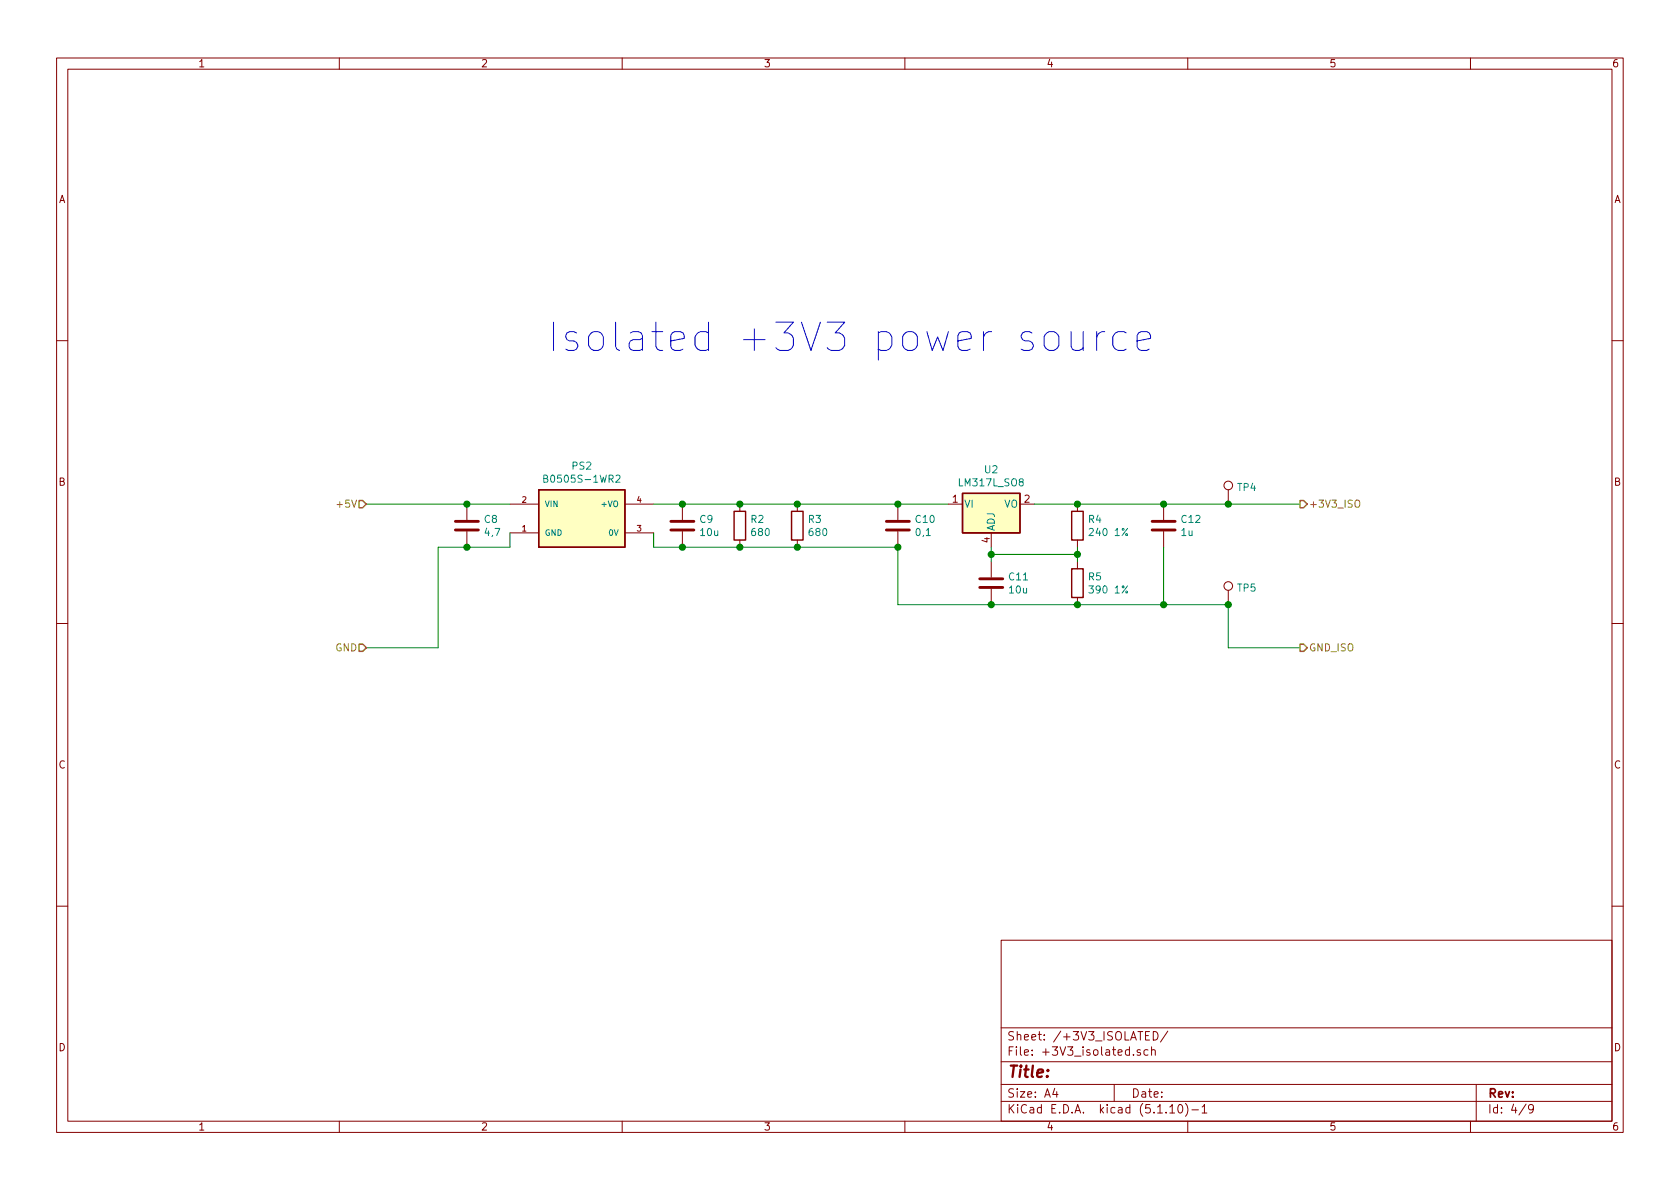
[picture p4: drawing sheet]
EESchema Schematic File Version 4
EELAYER 30 0
EELAYER END
$Descr A4 11693 8268
encoding utf-8
Sheet 4 9
Title ""
Date ""
Rev ""
Comp ""
Comment1 ""
Comment2 ""
Comment3 ""
Comment4 ""
$EndDescr
$Comp
L B0505S-1WR2:B0505S-1WR2 PS?
U 1 1
P 4050 3600
AR Path="/60AE766F" Ref="PS?"  Part="1" 
AR Path="/609CA6A8/60AE766F" Ref="PS?"  Part="1" 
AR Path="/609CA6A8/60AE5653/60AE766F" Ref="PS?"  Part="1" 
AR Path="/60AAC605/60AE766F" Ref="PS2"  Part="1" 
F 0 "PS2" H 4050 3967 50  0000 C CNN
F 1 "B0505S-1WR2" H 4050 3876 50  0000 C CNN
F 2 "furnace_230V:B_S-1WR3" H 4050 3600 50  0001 L BNN
F 3 "" H 4050 3600 50  0001 L BNN
F 4 "Manufacturer Recommendations" H 4050 3600 50  0001 L BNN "STANDARD"
F 5 "2018.12.05-B/2" H 4050 3600 50  0001 L BNN "PARTREV"
F 6 "Mornsun" H 4050 3600 50  0001 L BNN "MANUFACTURER"
F 7 "10.41mm" H 4050 3600 50  0001 L BNN "MAXIMUM_PACKAGE_HEIGHT"
	1    4050 3600
	1    0    0    -1  
$EndComp
$Comp
L furnace_230V-rescue:C-Device C?
U 1 1
P 6250 3650
AR Path="/60AE7675" Ref="C?"  Part="1" 
AR Path="/609CA6A8/609D24C0/60AE7675" Ref="C?"  Part="1" 
AR Path="/609CA6A8/60A08E0B/60AE7675" Ref="C?"  Part="1" 
AR Path="/609CA6A8/60A0A46E/60AE7675" Ref="C?"  Part="1" 
AR Path="/609CA6A8/60A0A500/60AE7675" Ref="C?"  Part="1" 
AR Path="/609CA6A8/60A0A922/60AE7675" Ref="C?"  Part="1" 
AR Path="/609CA6A8/60AE7675" Ref="C?"  Part="1" 
AR Path="/609CA6A8/60AE5653/60AE7675" Ref="C?"  Part="1" 
AR Path="/60AAC605/60AE7675" Ref="C10"  Part="1" 
F 0 "C10" H 6365 3696 50  0000 L CNN
F 1 "0,1" H 6365 3605 50  0000 L CNN
F 2 "Capacitor_SMD:C_0603_1608Metric_Pad1.05x0.95mm_HandSolder" H 6288 3500 50  0001 C CNN
F 3 "~" H 6250 3650 50  0001 C CNN
	1    6250 3650
	1    0    0    -1  
$EndComp
$Comp
L furnace_230V-rescue:C-Device C?
U 1 1
P 3250 3650
AR Path="/60AE767B" Ref="C?"  Part="1" 
AR Path="/609CA6A8/609D24C0/60AE767B" Ref="C?"  Part="1" 
AR Path="/609CA6A8/60A08E0B/60AE767B" Ref="C?"  Part="1" 
AR Path="/609CA6A8/60A0A46E/60AE767B" Ref="C?"  Part="1" 
AR Path="/609CA6A8/60A0A500/60AE767B" Ref="C?"  Part="1" 
AR Path="/609CA6A8/60A0A922/60AE767B" Ref="C?"  Part="1" 
AR Path="/609CA6A8/60AE767B" Ref="C?"  Part="1" 
AR Path="/609CA6A8/60AE5653/60AE767B" Ref="C?"  Part="1" 
AR Path="/60AAC605/60AE767B" Ref="C8"  Part="1" 
F 0 "C8" H 3365 3696 50  0000 L CNN
F 1 "4,7" H 3365 3605 50  0000 L CNN
F 2 "Capacitor_SMD:C_1206_3216Metric_Pad1.42x1.75mm_HandSolder" H 3288 3500 50  0001 C CNN
F 3 "~" H 3250 3650 50  0001 C CNN
	1    3250 3650
	1    0    0    -1  
$EndComp
$Comp
L furnace_230V-rescue:C-Device C?
U 1 1
P 4750 3650
AR Path="/60AE7681" Ref="C?"  Part="1" 
AR Path="/609CA6A8/609D24C0/60AE7681" Ref="C?"  Part="1" 
AR Path="/609CA6A8/60A08E0B/60AE7681" Ref="C?"  Part="1" 
AR Path="/609CA6A8/60A0A46E/60AE7681" Ref="C?"  Part="1" 
AR Path="/609CA6A8/60A0A500/60AE7681" Ref="C?"  Part="1" 
AR Path="/609CA6A8/60A0A922/60AE7681" Ref="C?"  Part="1" 
AR Path="/609CA6A8/60AE7681" Ref="C?"  Part="1" 
AR Path="/609CA6A8/60AE5653/60AE7681" Ref="C?"  Part="1" 
AR Path="/60AAC605/60AE7681" Ref="C9"  Part="1" 
F 0 "C9" H 4865 3696 50  0000 L CNN
F 1 "10u" H 4865 3605 50  0000 L CNN
F 2 "Capacitor_SMD:C_1206_3216Metric_Pad1.42x1.75mm_HandSolder" H 4788 3500 50  0001 C CNN
F 3 "~" H 4750 3650 50  0001 C CNN
	1    4750 3650
	1    0    0    -1  
$EndComp
Wire Wire Line
	3550 3500 3250 3500
Wire Wire Line
	4550 3800 4550 3700
Wire Wire Line
	3250 3800 3550 3800
Wire Wire Line
	3550 3800 3550 3700
$Comp
L furnace_230V-rescue:R-Device R?
U 1 1
P 5150 3650
AR Path="/60AE7692" Ref="R?"  Part="1" 
AR Path="/609CA6A8/60AE7692" Ref="R?"  Part="1" 
AR Path="/609CA6A8/60AE5653/60AE7692" Ref="R?"  Part="1" 
AR Path="/60AAC605/60AE7692" Ref="R2"  Part="1" 
F 0 "R2" H 5220 3696 50  0000 L CNN
F 1 "680" H 5220 3605 50  0000 L CNN
F 2 "Resistor_SMD:R_0603_1608Metric_Pad1.05x0.95mm_HandSolder" V 5080 3650 50  0001 C CNN
F 3 "~" H 5150 3650 50  0001 C CNN
	1    5150 3650
	1    0    0    -1  
$EndComp
$Comp
L furnace_230V-rescue:R-Device R?
U 1 1
P 5550 3650
AR Path="/60AE7698" Ref="R?"  Part="1" 
AR Path="/609CA6A8/60AE7698" Ref="R?"  Part="1" 
AR Path="/609CA6A8/60AE5653/60AE7698" Ref="R?"  Part="1" 
AR Path="/60AAC605/60AE7698" Ref="R3"  Part="1" 
F 0 "R3" H 5620 3696 50  0000 L CNN
F 1 "680" H 5620 3605 50  0000 L CNN
F 2 "Resistor_SMD:R_0603_1608Metric_Pad1.05x0.95mm_HandSolder" V 5480 3650 50  0001 C CNN
F 3 "~" H 5550 3650 50  0001 C CNN
	1    5550 3650
	1    0    0    -1  
$EndComp
$Comp
L furnace_230V-rescue:C-Device C?
U 1 1
P 8100 3650
AR Path="/60AE769E" Ref="C?"  Part="1" 
AR Path="/609CA6A8/609D24C0/60AE769E" Ref="C?"  Part="1" 
AR Path="/609CA6A8/60A08E0B/60AE769E" Ref="C?"  Part="1" 
AR Path="/609CA6A8/60A0A46E/60AE769E" Ref="C?"  Part="1" 
AR Path="/609CA6A8/60A0A500/60AE769E" Ref="C?"  Part="1" 
AR Path="/609CA6A8/60A0A922/60AE769E" Ref="C?"  Part="1" 
AR Path="/609CA6A8/60AE769E" Ref="C?"  Part="1" 
AR Path="/609CA6A8/60AE5653/60AE769E" Ref="C?"  Part="1" 
AR Path="/60AAC605/60AE769E" Ref="C12"  Part="1" 
F 0 "C12" H 8215 3696 50  0000 L CNN
F 1 "1u" H 8215 3605 50  0000 L CNN
F 2 "Capacitor_SMD:C_0603_1608Metric_Pad1.05x0.95mm_HandSolder" H 8138 3500 50  0001 C CNN
F 3 "~" H 8100 3650 50  0001 C CNN
	1    8100 3650
	1    0    0    -1  
$EndComp
$Comp
L furnace_230V-rescue:C-Device C?
U 1 1
P 6900 4050
AR Path="/60AE76A4" Ref="C?"  Part="1" 
AR Path="/609CA6A8/609D24C0/60AE76A4" Ref="C?"  Part="1" 
AR Path="/609CA6A8/60A08E0B/60AE76A4" Ref="C?"  Part="1" 
AR Path="/609CA6A8/60A0A46E/60AE76A4" Ref="C?"  Part="1" 
AR Path="/609CA6A8/60A0A500/60AE76A4" Ref="C?"  Part="1" 
AR Path="/609CA6A8/60A0A922/60AE76A4" Ref="C?"  Part="1" 
AR Path="/609CA6A8/60AE76A4" Ref="C?"  Part="1" 
AR Path="/609CA6A8/60AE5653/60AE76A4" Ref="C?"  Part="1" 
AR Path="/60AAC605/60AE76A4" Ref="C11"  Part="1" 
F 0 "C11" H 7015 4096 50  0000 L CNN
F 1 "10u" H 7015 4005 50  0000 L CNN
F 2 "Capacitor_SMD:C_1206_3216Metric_Pad1.42x1.75mm_HandSolder" H 6938 3900 50  0001 C CNN
F 3 "~" H 6900 4050 50  0001 C CNN
	1    6900 4050
	1    0    0    -1  
$EndComp
$Comp
L furnace_230V-rescue:R-Device R?
U 1 1
P 7500 3650
AR Path="/60AE76AA" Ref="R?"  Part="1" 
AR Path="/609CA6A8/60AE76AA" Ref="R?"  Part="1" 
AR Path="/609CA6A8/60AE5653/60AE76AA" Ref="R?"  Part="1" 
AR Path="/60AAC605/60AE76AA" Ref="R4"  Part="1" 
F 0 "R4" H 7570 3696 50  0000 L CNN
F 1 "240 1%" H 7570 3605 50  0000 L CNN
F 2 "Resistor_SMD:R_0603_1608Metric_Pad1.05x0.95mm_HandSolder" V 7430 3650 50  0001 C CNN
F 3 "~" H 7500 3650 50  0001 C CNN
	1    7500 3650
	1    0    0    -1  
$EndComp
$Comp
L furnace_230V-rescue:R-Device R?
U 1 1
P 7500 4050
AR Path="/60AE76B0" Ref="R?"  Part="1" 
AR Path="/609CA6A8/60AE76B0" Ref="R?"  Part="1" 
AR Path="/609CA6A8/60AE5653/60AE76B0" Ref="R?"  Part="1" 
AR Path="/60AAC605/60AE76B0" Ref="R5"  Part="1" 
F 0 "R5" H 7570 4096 50  0000 L CNN
F 1 "390 1%" H 7570 4005 50  0000 L CNN
F 2 "Resistor_SMD:R_0603_1608Metric_Pad1.05x0.95mm_HandSolder" V 7430 4050 50  0001 C CNN
F 3 "~" H 7500 4050 50  0001 C CNN
	1    7500 4050
	1    0    0    -1  
$EndComp
Wire Wire Line
	4550 3800 4750 3800
Wire Wire Line
	4750 3500 4550 3500
$Comp
L lm317l_so8:LM317L_SO8-Regulator_Linear U?
U 1 1
P 6900 3500
AR Path="/609CA6A8/60AE76B8" Ref="U?"  Part="1" 
AR Path="/609CA6A8/60AE5653/60AE76B8" Ref="U?"  Part="1" 
AR Path="/60AAC605/60AE76B8" Ref="U2"  Part="1" 
F 0 "U2" H 6900 3742 50  0000 C CNN
F 1 "LM317L_SO8" H 6900 3651 50  0000 C CNN
F 2 "Package_SO:SOIC-8_3.9x4.9mm_P1.27mm" H 6900 3700 50  0001 C CIN
F 3 "http://www.ti.com/lit/ds/snvs775k/snvs775k.pdf" H 6900 3300 50  0001 C CNN
	1    6900 3500
	1    0    0    -1  
$EndComp
Wire Wire Line
	4750 3500 5150 3500
Connection ~ 4750 3500
Connection ~ 5150 3500
Wire Wire Line
	5150 3500 5550 3500
Connection ~ 5550 3500
Wire Wire Line
	5550 3500 6250 3500
Connection ~ 6250 3500
Wire Wire Line
	6250 3500 6600 3500
Wire Wire Line
	4750 3800 5150 3800
Connection ~ 4750 3800
Connection ~ 5150 3800
Wire Wire Line
	5150 3800 5550 3800
Connection ~ 5550 3800
Wire Wire Line
	6900 3800 6900 3850
Wire Wire Line
	6900 4200 7500 4200
Connection ~ 7500 4200
Wire Wire Line
	8100 3800 8100 4200
Wire Wire Line
	8100 4200 7500 4200
Wire Wire Line
	7500 3800 7500 3850
Wire Wire Line
	6900 3850 7500 3850
Connection ~ 6900 3850
Wire Wire Line
	6900 3850 6900 3900
Connection ~ 7500 3850
Wire Wire Line
	7500 3850 7500 3900
Wire Wire Line
	7200 3500 7500 3500
Connection ~ 7500 3500
Wire Wire Line
	7500 3500 8100 3500
Wire Wire Line
	5550 3800 6250 3800
Wire Wire Line
	6250 3800 6250 4200
Wire Wire Line
	6250 4200 6900 4200
Connection ~ 6250 3800
Connection ~ 6900 4200
Text Notes 8050 2450 2    197  ~ 0
Isolated +3V3 power source
Text HLabel 9050 3500 2    50   Output ~ 0
+3V3_ISO
Text HLabel 9050 4500 2    50   Output ~ 0
GND_ISO
Wire Wire Line
	9050 4500 8550 4500
Wire Wire Line
	8550 4500 8550 4200
Wire Wire Line
	8550 4200 8100 4200
Connection ~ 8100 4200
Text HLabel 2550 3500 0    50   Input ~ 0
+5V
Text HLabel 2550 4500 0    50   Input ~ 0
GND
Wire Wire Line
	2550 3500 3250 3500
Connection ~ 3250 3500
Wire Wire Line
	2550 4500 3050 4500
Wire Wire Line
	3050 4500 3050 3800
Wire Wire Line
	3050 3800 3250 3800
Connection ~ 3250 3800
$Comp
L furnace_230V-rescue:TestPoint-Connector TP?
U 1 1
P 8550 4200
AR Path="/60B566B5" Ref="TP?"  Part="1" 
AR Path="/609CA6A8/60AE5653/60B566B5" Ref="TP?"  Part="1" 
AR Path="/60AAC605/60B566B5" Ref="TP5"  Part="1" 
F 0 "TP5" H 8608 4318 50  0000 L CNN
F 1 "TestPoint" H 8608 4227 50  0001 L CNN
F 2 "furnace_230V:TP" H 8750 4200 50  0001 C CNN
F 3 "~" H 8750 4200 50  0001 C CNN
	1    8550 4200
	1    0    0    -1  
$EndComp
$Comp
L furnace_230V-rescue:TestPoint-Connector TP?
U 1 1
P 8550 3500
AR Path="/60B56DD4" Ref="TP?"  Part="1" 
AR Path="/609CA6A8/60AE5653/60B56DD4" Ref="TP?"  Part="1" 
AR Path="/60AAC605/60B56DD4" Ref="TP4"  Part="1" 
F 0 "TP4" H 8608 3618 50  0000 L CNN
F 1 "TestPoint" H 8608 3527 50  0001 L CNN
F 2 "furnace_230V:TP" H 8750 3500 50  0001 C CNN
F 3 "~" H 8750 3500 50  0001 C CNN
	1    8550 3500
	1    0    0    -1  
$EndComp
Connection ~ 8550 4200
Wire Wire Line
	8100 3500 8550 3500
Connection ~ 8100 3500
Wire Wire Line
	8550 3500 9050 3500
Connection ~ 8550 3500
$EndSCHEMATC
